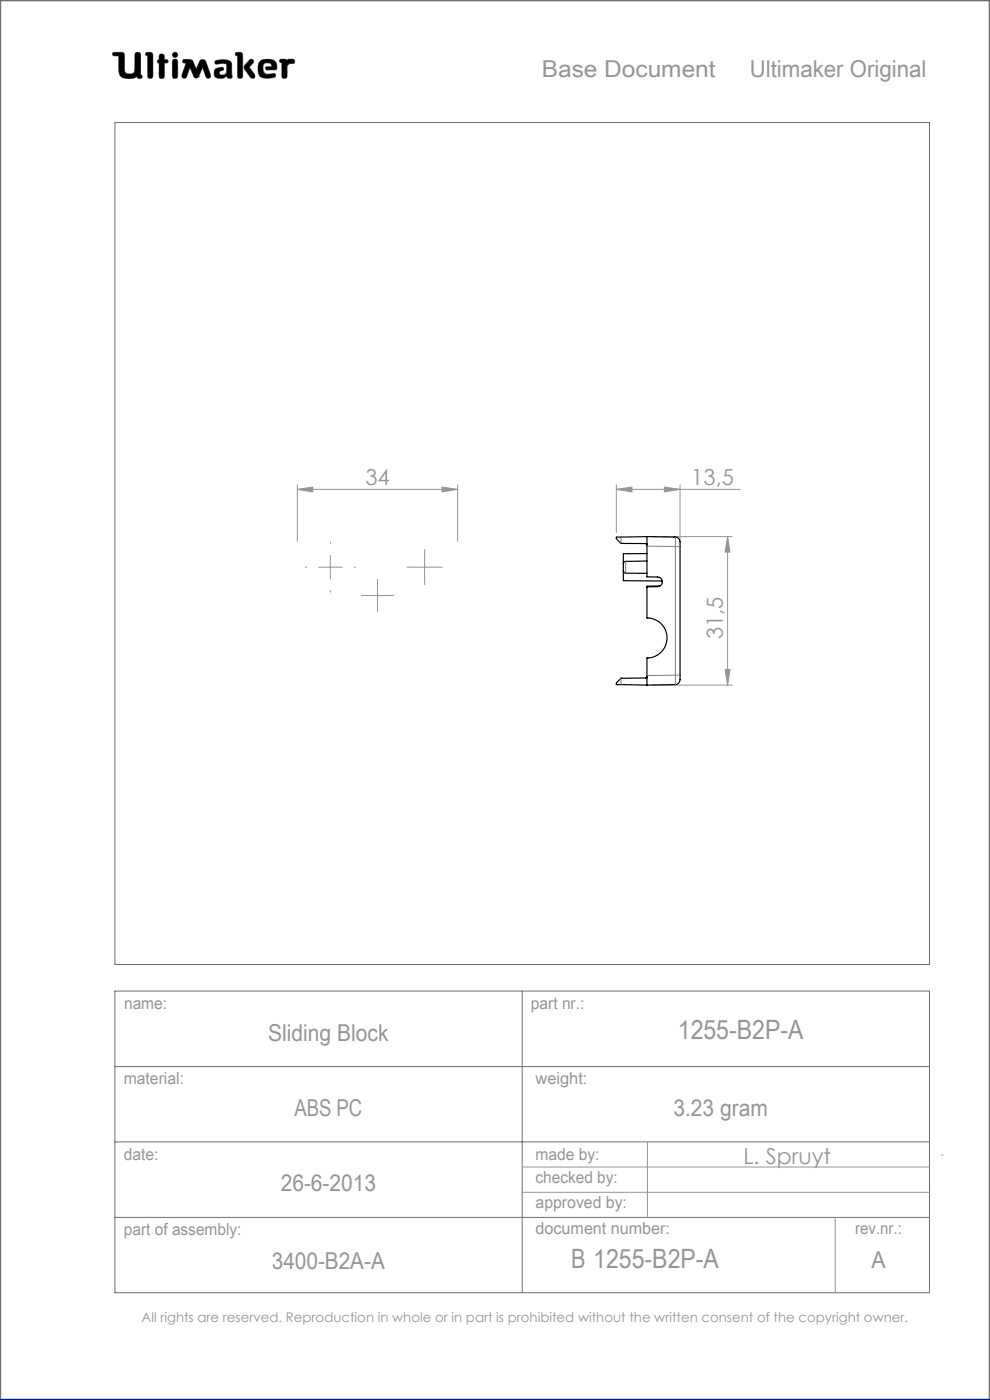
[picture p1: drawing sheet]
<svg xmlns="http://www.w3.org/2000/svg" width="210mm" height="297mm" viewBox="0 0 210 297" stroke-linecap="round" stroke-linejoin="round" font-family="sans-serif">
<g fill="none" stroke="#6f6f6f" stroke-width=".21">
<path d="M24 11.1h1.9l.4 .3 .2 3.9a1.51 1.51 0 0 0 2 0l.2-4a.77 .77 0 0 1 1 0l.1 4.6 .3 .1a.39 .39 0 0 1-.3 .6l-.6-.1-.1-.3a3.8 3.8 0 0 1-3 .3l-.6-.5-.2-.6-.1-3.6h-1a.39 .39 0 0 1-.3-.2 .39 .39 0 0 1 .1-.5zM31 11.1l1.2 .1 .2 .4-.1 4.8a.6 .6 0 0 1-.6 .2 .6 .6 0 0 1-.4-.5v-4.3l-.4-.1zM33.8 12.7v-1.1a.6 .6 0 0 1 .7-.1 .6 .6 0 0 1 .4 .5v.7h.6a.37 .37 0 0 1 0 .6l-.6 .1-.1 3.1a.6 .6 0 0 1-.6 .1 .6 .6 0 0 1-.4-.5v-2.7M33.8 12.7h.1M33.8 13.4h.1M33.8 15.7h.1M33.8 12.7h-.3l-.1 .3v.2l.4 .2M36.7 11.3l.4-.2 .4 .2 .2 .3-.2 .4-.4 .2-.4-.2-.1-.4zM36.8 12.6h.7l.2 .5v3l-.2 .5h-.7l-.2-.5v-3zM38.9 12.7l1.4-.1 .4 .2 .9 1.9 .7-1.6a.73 .73 0 0 1 .7-.5 .73 .73 0 0 1 .7 .5l1 2.8-.1 .5a.53 .53 0 0 1-.5 .2 .53 .53 0 0 1-.4-.3l-.7-2-1 2.1-.4 .2-.4-.2-.9-2.1-.7 2a.54 .54 0 0 1-.5 .3 .54 .54 0 0 1-.5-.2v-.5l.9-2.5-.7-.2zM42.1 16.3h.1M45.6 12.9a3.7 3.7 0 0 1 3.4 .3l.1 .5 .1 2.7a.64 .64 0 0 1-1-.2l-.1-.1a1.93 1.93 0 0 1-2.5 .2 1.32 1.32 0 0 1 .4-1.8l1-.2 .3 .1 .1 .2v.3a.73 .73 0 0 0-.9 .8 .98 .98 0 0 0 1.4 0l.2-.6-.1-1.5a2.59 2.59 0 0 0-2 0l-.4-.2z"/>
<path d="M50 11.1l1.3 .1 .2 .4-.1 4.8a.57 .57 0 0 1-.6 .2 .57 .57 0 0 1-.4-.5v-4.3l-.4-.1zM52.9 12.8l.4-.2 .4 .1 .1 .4-1 1.1 1.2 1.6 .1 .5-.2 .3h-.4a5.9 5.9 0 0 1-1.7-2.2l.1-.6zM55 13.3a2.62 2.62 0 0 1 3.5-.1l.2 1.1-.1 .5h-2l-.2-.1v-.5l1.3-.1-.2-.5a1.24 1.24 0 0 0-1.6 .1l-.1 1.1 .2 .6 .8 .4 1.5-.2 .1 .1v.6a3.8 3.8 0 0 1-3.3-.1 3.2 3.2 0 0 1-.1-2.9zM56.6 14.8h.1M59.4 12.6h1.2l.3 .3a1.21 1.21 0 0 1 1.5-.2v.7l-.9 .1-.6 .4-.1 2.5a.6 .6 0 0 1-.6 .2 .6 .6 0 0 1-.4-.5v-2.8l-.5-.2zM24.4 26h172.8v178.6h-172.8zM24.4 210.3h172.8v63.9h-172.8zM110.8 210.3v63.9M24.4 226.3h172.8M24.4 242.2h172.8M24.4 258.3h172.8"/>
</g>
<path d="M0 297v-297h210v297" fill="none" stroke="#6f6f6f" stroke-width=".5"/>
<g fill="none" stroke="#959595" stroke-width=".21">
<path d="M63.1 103.8l3.3-.5v1zM63.1 102.8v12M63.1 103.8h34M70.1 117.8v5M90.1 117.8v5M93.8 103.3l3.3 .5-3.3 .5zM97.1 102.8v12M130.7 103.8l3.4-.5v1zM130.7 103.8h26.3M130.7 102.8v10.2M138.3 113.8h17M140.9 103.3l3.4 .5-3.4 .5z"/>
<path d="M144.3 102.8v12.1M154.3 113.8v31.5M154.3 113.8l.5 3.3h-1zM67.6 120.3h5M77.6 126.3h5M80.1 123.8v5M87.6 120.3h5M138.3 145.3h17M153.8 142h1l-.5 3.3zM110.8 247.6h86.4M110.8 252.9h86.4M137.3 242.2v16.1"/>
<path d="M177.2 258.3v15.9M199.7 245h.3"/>
</g>
<path d="M0 297h210" fill="none" stroke="#00f" stroke-width=".5"/>
<path d="M45.7 12.9l-.1 .5 .2 .2 1.2-.2 .9 .1 .2 .3-.1 1.4a.84 .84 0 0 1-.6 .7 .84 .84 0 0 1-.9-.3l.1-.4 .4-.2a.36 .36 0 0 0 .4-.4 .36 .36 0 0 0-.4-.3 1.23 1.23 0 0 0-1.6 1 1.07 1.07 0 0 0 .3 1.1 1.07 1.07 0 0 0 1.1 .2h.6l.3-.2a.28 .28 0 0 1 .4-.3 .28 .28 0 0 1 .2 .4 .57 .57 0 0 0 .6 .2 .57 .57 0 0 0 .3-.6l-.1-2.4a1.23 1.23 0 0 0-1.5-1zM50 11.1v.6l.4 .1v4.6l.3 .2h.5l.3-.3v-4.8l-.4-.4zM53 12.7l-1.2 1.3v.5l1.4 2 .6 .1 .2-.2v-.6l-1.2-1.6 1-.9v-.4l-.4-.3zM55.2 12.9a2.9 2.9 0 0 0 .1 3.4l.5 .2 1 .1 1.4-.2 .3-.2-.1-.5-.2-.1-1.4 .2-.6-.2-.3-.4-.1-.5a.99 .99 0 0 1 .7-1.3 .99 .99 0 0 1 1.2 .7l-1.2 .1-.2 .4 .3 .2h1.5a.51 .51 0 0 0 .6-.1 .51 .51 0 0 0 0-.6 1.62 1.62 0 0 0-2-1.5l-1.1 .1zM59.4 12.6l-.1 .6 .5 .1v3l.2 .3h.6l.3-.4v-2.3l.6-.4 .9-.1 .1-.5-.3-.3h-1l-.3 .3-.4-.3zM36.7 12.7l-.1 .3v3.4l.2 .2h.7l.2-.3v-3.4l-.2-.3zM36.6 11.6a.56 .56 0 0 0 1.1 0 .56 .56 0 0 0-1.1 0zM33.8 11.6v1.1l-.4 .2v.4l.4 .1v2.9l.2 .3h.5l.4-.4v-2.8l.7-.1 .1-.4-.3-.2h-.5v-.8l-.2-.4h-.6zM31 11.1l-.1 .6 .4 .1v4.5l.3 .3h.5l.3-.5v-4.7l-.4-.3zM38.8 12.7v.5l.7 .2-.9 2.5 .1 .6 .5 .1 .3-.2 .8-2.1 .9 2.1 .3 .2h.3l.3-.2 .9-2.1 .7 2.1 .6 .2 .4-.2v-.5l-1-2.8-.3-.4h-.7l-.3 .2-.8 1.8-.9-1.9-.4-.2zM24 11.2v.6h1.2v2.7a1.76 1.76 0 0 0 2.2 2.1h.9l.8-.4 .3 .4h.6l.2-.2-.1-.4-.3-.1v-4.4l-.4-.4h-.5l-.3 .4v3.4a.81 .81 0 0 1-1.1 .8h-.1a.86 .86 0 0 1-1-1.1l-.1-3.3-.4-.2z" fill-rule="evenodd" fill="#000"/>
<path d="M70.1 115.3v-.3M90.1 117.8v-1.2M65.1 120.3h-.4M70.1 125.3v.4M75.1 120.3h.3M77.6 126.3h-1M80.1 123.8v-.9M80.1 128.8v1M82.6 126.3h.9M87.6 120.3h-1.3M90.1 122.8v1.3M92.6 120.3h1.2" fill="none" stroke="#959595" stroke-width=".21" stroke-dasharray="15.2 1.3 1.3 1.3"/>
<g fill="#959595">
<path d="M93.8 103.3l3.3 .5-3.3 .5zM63.1 103.8l3.3-.5v1z"/>
<path d="M130.7 103.8l3.4-.5v1zM140.9 103.3l3.4 .5-3.4 .5z"/>
<path d="M154.3 113.8l.5 3.3h-1zM153.8 142h1l-.5 3.3z"/>
</g>
<g fill="none" stroke="#000" stroke-width=".25">
<path d="M131.7 115.3h.1M131.7 115.3h5.5M132.2 119.6v1.5M136.9 115.3l.3 .3M137.2 119l-4.6 .1-.3 .3-.1 .2M137.2 113.8v8.6h2.3a1.02 1.02 0 0 1 1 1M137.2 113.8l-6.5 .1v.4l1 1M137.2 117.4l-5 .1v2.1M137.2 113.8l6.1 .1M143 113.9h.3M143.3 113.9a1.39 1.39 0 0 1 1 1.8v28.2a1.15 1.15 0 0 1-1 1.3l-6.1 .1M132.2 121.1l.2 .4 .3 .1h4.5"/>
<path d="M132.2 121.1v2.1l8.3 .1M137.2 124.5v6.6a4.3 4.3 0 0 1 4.3 4.2 4.3 4.3 0 0 1-4.3 4.3v5.7M140 124.3l-2.8 .1v.1M140.5 123.5a1.03 1.03 0 0 1-1 1h-2.3M140.5 123.4v.1M131.7 143.9l-.4 .5a.76 .76 0 0 0-.5 .8l6.4 .1M131.7 143.9h.1M137.2 143.5l-.3 .3M137.2 143.8l-5.5 .1"/>
</g>
<path d="M131.7 113.9v1.4M132.7 119.1v2.5M137.2 115.8l6.1 .2M143.3 113.9v2.1M143.3 116h1M143.3 116v27.2M131.7 143.9v1.3M143.3 143.2v2M143.3 143.2h1M143.3 143.2l-6.1 .1" fill="none" stroke="#808080" stroke-width=".21"/>
<g font-size="5.6" fill="#959595">
<text x="143.8" y="220.3">1255-B2P-A</text>
<text x="121.1" y="269.1">B 1255-B2P-A</text>
</g>
<g font-size="4.9" fill="#959595">
<text x="114.9" y="16.3">Base Document</text>
<text x="159" y="16.3">Ultimaker Original</text>
<text x="56.9" y="220.9">Sliding Block</text>
<text x="62.4" y="236.7">ABS PC</text>
<text x="142.8" y="236.7">3.23 gram</text>
<text x="59.6" y="252.7">26-6-2013</text>
<text x="57.7" y="269.3">3400-B2A-A</text>
<text x="184.9" y="269.1">A</text>
</g>
<g font-size="4.7" fill="#959595">
<text x="77.5" y="102.8">34</text>
<text x="146.6" y="102.8">13,5</text>
<text x="153.3" y="135.7" transform="rotate(-90 153.3 135.7)">31,5</text>
<text x="157.7" y="246.9">L. Spruyt</text>
</g>
<g font-size="3.5" fill="#959595">
<text x="26.3" y="214.1">name:</text>
<text x="112.6" y="214">part nr.:</text>
<text x="26.2" y="229.9">material:</text>
<text x="113.6" y="229.9">weight:</text>
<text x="26.3" y="246">date:</text>
<text x="113.6" y="246">made by:</text>
<text x="113.6" y="251.1">checked by:</text>
<text x="113.6" y="256.3">approved by:</text>
<text x="26.3" y="262">part of assembly:</text>
<text x="113.6" y="261.8">document number:</text>
<text x="181.4" y="261.9">rev.nr.:</text>
</g>
<text font-size="2.8" fill="#959595" x="30" y="280.4">All rights are reserved. Reproduction in whole or in part is prohibited without the written consent of the copyright owner.</text>
</svg>
